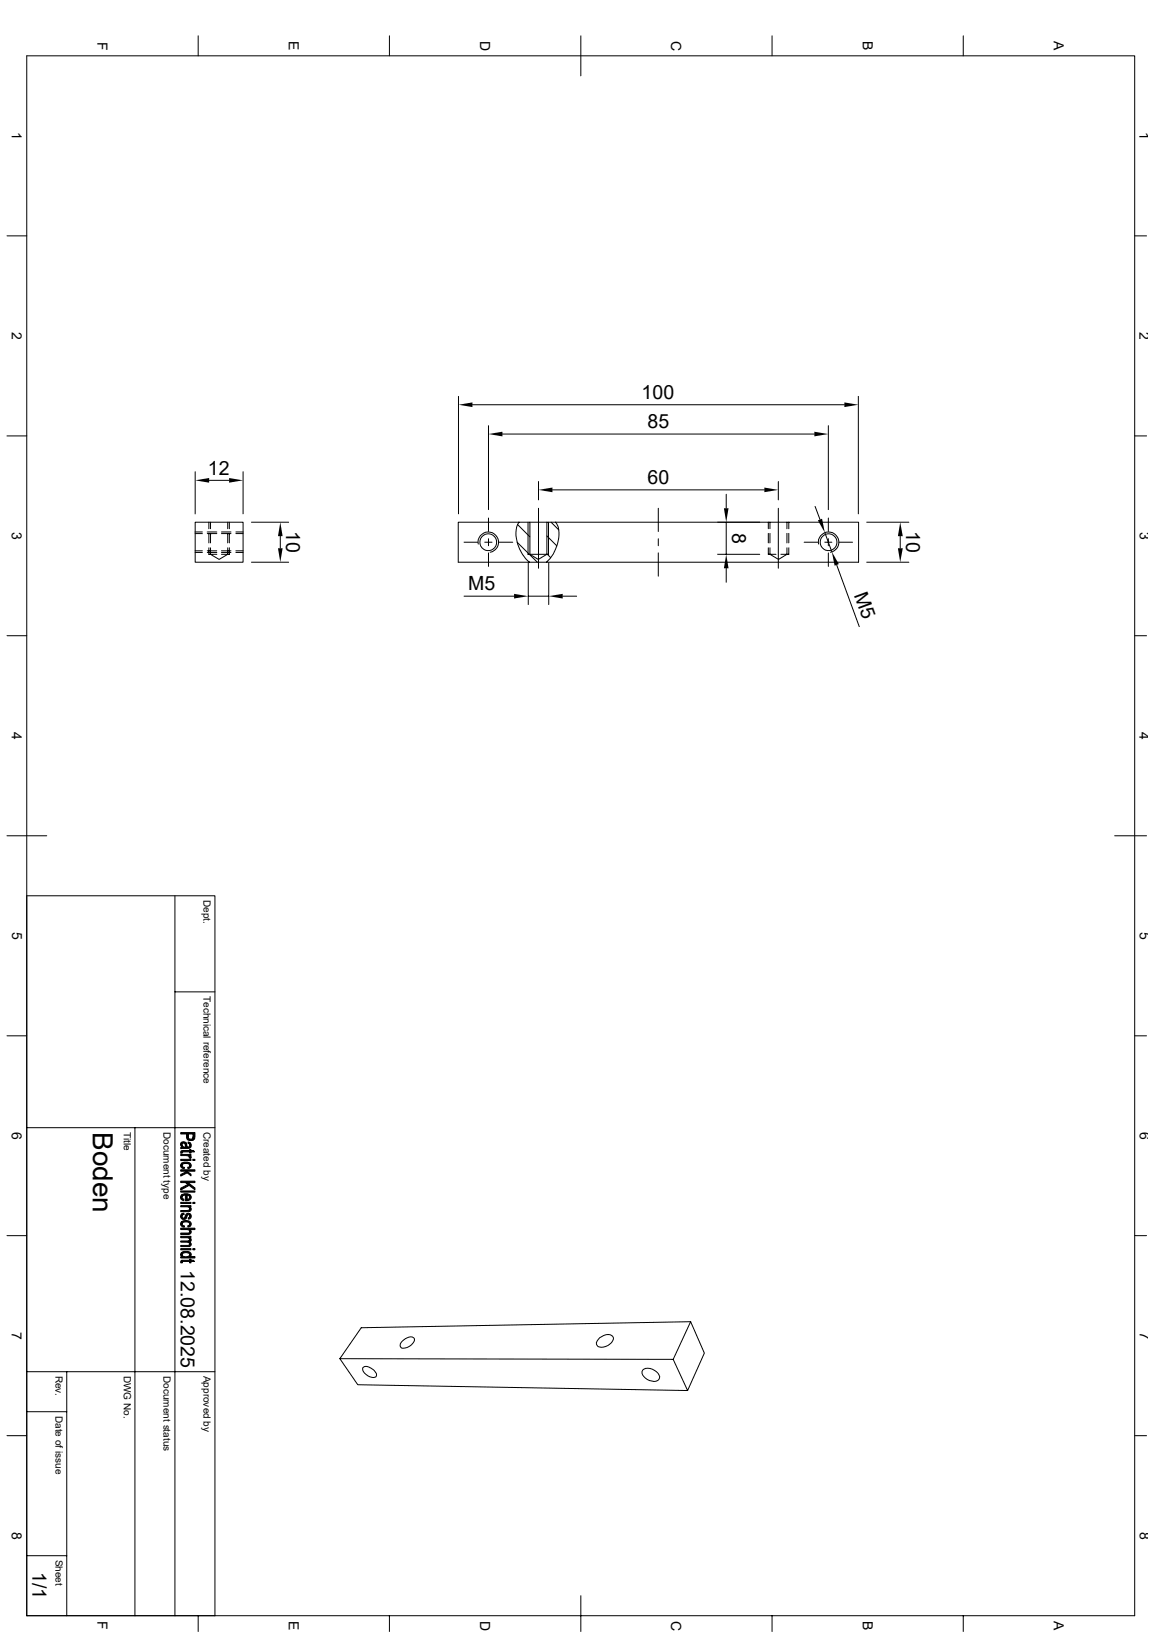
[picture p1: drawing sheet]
<svg xmlns="http://www.w3.org/2000/svg" width="210mm" height="297mm" viewBox="0 0 210 297" stroke-linecap="round" stroke-linejoin="round" font-family="sans-serif">
<g fill="none" stroke="#000" stroke-width=".18">
<path d="M4.9 10.2h201.6v283.8h-201.6zM36.1 6.5v3.7M70.9 6.5v3.7M105.7 6.5v7.3M140.5 6.5v3.7M175.3 6.5v3.7M1.3 42.9h3.6M206.5 42.9h2.2M1.3 79.3h3.6M83.4 72.1v21.4M86 73.7h67.7M88.9 77.5v15.3"/>
<path d="M91.4 79h56.8M150.7 77.5v15.3M156.2 72.1v21.4M206.5 79.3h2.2M35.5 95h8.7v7.3h-8.7zM35.5 85.9v7.6M35.5 97.1h1.3M35.5 96.8h1.3M37.7 97.1h1.8M37.7 96.8h1.8M38 99.7v1.2h1.5M38 95v1.2"/>
<path d="M38 97.1v1.7M38.1 87.4h3.6M38.3 99.7v1.2l1.6 .9 1.5-.9v-1.2M38.3 95v1.2M38.3 97.1v1.7M40.3 97.1h1.7M40.3 96.8h1.7M41.4 95v1.2M41.4 97.1v1.7M41.7 99.7v1.2h-1.4M41.7 95v1.2M41.7 97.1v1.7"/>
<path d="M42.9 97.1h1.3M42.9 96.8h1.3M44.2 85.9v7.6M45.8 95h6.7M51 97.6v2.2M84.5 98.7h2.5M87 99a1.85 1.85 0 0 1 1.5-2.1 1.85 1.85 0 0 1 2.2 1.4 1.85 1.85 0 0 1-1.5 2.2M88.2 98.7h1.3M88.9 94.3v2.4M88.9 98v1.3M90.8 98.7h2.5M94.1 98.7l3.7 3.6"/>
<path d="M94.2 95.5l2.2 2.2M94.4 95a5.1 5.1 0 0 0 .2 4.9 5.9 5.9 0 0 0 1.8 2.4M94.4 95h2v5.9l1.6 .9 1.5-.9v-5.9h1.6M94.4 95h-11v7.3h13M96.1 95v5.9h3.7v-5.9M96.4 95h3.1M98 87.6v3.4M98 92.5v10.9M99.5 97.5l1.8 1.9M100.3 95l1.4 1.4M100.5 89.2h38.6M101.1 95h55.2v7.3h-56.9"/>
<path d="M101.1 95a5 5 0 0 1 0 4.9 5.7 5.7 0 0 1-1.7 2.4h-3M119.8 92.5v4.2M119.8 98v1.3M130.6 95h7.7M132.2 90v2.5M132.2 95v5.9M139.8 99.7v1.2h1.4M139.8 95v1.2M139.8 97.1v1.7M140.1 99.7v1.2l1.6 .9 1.5-.9v-1.2M140.1 95v1.2M140.1 97.1v1.7"/>
<path d="M141.6 87.6v3.4M141.6 92.5v10.9M143.2 95v1.2M143.2 97.1v1.7M143.6 99.7v1.2h-1.5M143.6 95v1.2M143.6 97.1v1.7M146.3 98.7h2.5M148.3 92.2l.9 2.3M149 99a1.85 1.85 0 0 1 1.5-2.1 1.85 1.85 0 0 1 2.1 1.4 1.85 1.85 0 0 1-1.5 2.2M150.1 96.9l1.3 3.5M150.1 98.7h1.3"/>
<path d="M150.7 94.3v2.4M150.7 98v1.3M152.7 98.7h2.5M157.7 95h7.7M163.8 97.6v2.2M1.3 115.7h3.6M35.5 100.2h1.3M35.5 100.5h1.3M37.7 100.2h1.8M37.7 100.5h1.8M40.3 100.2h1.7M40.3 100.5h1.7"/>
<path d="M42.9 100.2h1.3M42.9 100.5h1.3M45.8 102.3h6.7M84.5 108.5h9.1M88.9 100.6v2.5M96.1 102.4v7.6M96.1 108.5h3.8M99.5 100.8l.7 .7M99.9 102.4v7.6M102.4 108.5h2.5M119.8 100.6v4.3M130.6 100.9h7.7"/>
<path d="M132.2 103.4v2.6M150.7 100.6v2.5M152.3 102.8l4.1 11.2M157.7 102.3h7.7M206.5 115.7h2.2M1.3 152.1h7.2M202.9 152.1h5.8M4.9 163h34.2v131M31.8 163v131M1.3 188.5h3.6M31.8 180.5h7.3M206.5 188.5h2.2"/>
<path d="M4.9 205.2h34.2M24.6 205.2v88.8M1.3 224.9h3.6M206.5 224.9h2.2M4.9 256.9h7.2M4.9 249.6h34.2M12.1 249.6v44.4M61.8 247.3l3.3 4.7 60 1.1 3.1-6.8-2.5-5.8-60 1.1-3.9 5.7 60.7 .1 2.6 5.7M66.1 248.8a1.89 1.89 0 0 1 2.2 .9 .58 .58 0 0 1 .1 .8 .58 .58 0 0 1-.8 .2 1.88 1.88 0 0 1-1.6-1.7zM73.2 244.1l.9-.6a.73 .73 0 0 1 .9-.2 .73 .73 0 0 1 .4 .8 2.38 2.38 0 0 1-2.2 1.3 .73 .73 0 0 1 0-1.3zM109.1 243.5l.4-.3a1.39 1.39 0 0 1 2.1 .3 2.15 2.15 0 0 1-2.8 1.6 .79 .79 0 0 1 .1-1.3zM117 249.3a2.14 2.14 0 0 1 3.1 1.2 .98 .98 0 0 1-1.5 .8 1.99 1.99 0 0 1-1.8-1.7z"/>
<path d="M125.7 240.5l-3.2 6.9M1.3 261.3h3.6M206.5 261.3h2.2M4.9 283.1h7.2M36.1 294v2.9M70.9 294v2.9M105.7 290.4v6.5M140.5 294v2.9M175.3 294v2.9"/>
<circle cx="88.9" cy="98.7" r="1.53"/>
<circle cx="150.8" cy="98.7" r="1.53"/>
</g>
<g fill="#000" stroke="#000" stroke-width=".18">
<path d="M32.9 216.7h2.6v.3h-2.6z" fill-rule="evenodd"/>
<path d="M33.1 208.3v.5z" fill-rule="evenodd"/>
<path d="M33 209.5l.2-.1v.4l-.3 .1z" fill-rule="evenodd"/>
<path d="M33 217.5l.1-.1v.7l.4 .2-.1 .2a.6 .6 0 0 1-.5-.3 .6 .6 0 0 1 .1-.7z" fill-rule="evenodd"/>
<path d="M33.1 211.7v.4l.2 .3 .3 .1-.1 .2a.55 .55 0 0 1-.6-.3 .55 .55 0 0 1 .2-.7z" fill-rule="evenodd"/>
<path d="M32.9 208a.71 .71 0 0 1 1 0l-.1 .7a.45 .45 0 0 0-.1-.5 .45 .45 0 0 0-.5-.1l-.1 .6-.2-.2z" fill-rule="evenodd"/>
<path d="M32.9 216.2l1.3-.6 .2 .1-1.5 .9z" fill-rule="evenodd"/>
<path d="M34.5 219.6v.4z" fill-rule="evenodd"/>
<path d="M34.2 207.8l.3 .1v.5v-.2l-.3-.1z" fill-rule="evenodd"/>
<path d="M34.2 212.4l.3-.1v-.2v.5l-.3 .1z" fill-rule="evenodd"/>
<path d="M33.1 217.4l.4-.1 1 .1v.5l-.1-.3-.4-.1v1h-.3v-1l-.4 .1-.2 .3z" fill-rule="evenodd"/>
<path d="M32.9 211h1.9v.2h-1.9z" fill-rule="evenodd"/>
<path d="M32.9 213.7l1.1-.6 .8 .6v.3l-.7-.6-1.2 .6z" fill-rule="evenodd"/>
<path d="M32.9 218.8h1.9v.2h-1.9z" fill-rule="evenodd"/>
<path d="M32.9 210.1h1.9v.2h-.3v.3l-.1-.2-.4-.1h-1.1z" fill-rule="evenodd"/>
<path d="M32.9 219.4h1.9v.2h-.3v.2l-.4-.2h-1.2z" fill-rule="evenodd"/>
<path d="M33.1 208.5l.3 .2h.4l.1-.7 .1 .2a.37 .37 0 0 0 0 .4 .37 .37 0 0 0 .5 .1v-.8a.58 .58 0 0 1 .3 .8 .58 .58 0 0 1-.7 .3h-1.2v-.2h.2z" fill-rule="evenodd"/>
<path d="M34.5 210.3l.3 .2-.1 .3-.3-.1z" fill-rule="evenodd"/>
<path d="M33.1 211.7l.6-.2a.8 .8 0 0 1 1.1 .7l-.3 .4v-.5a.96 .96 0 0 0-1.3-.2l-.1 .2z" fill-rule="evenodd"/>
<path d="M34 217.5v.8h.2l.3-.3v-.6a.63 .63 0 0 1 .2 .8 .63 .63 0 0 1-.7 .3z" fill-rule="evenodd"/>
<path d="M34.2 206.4v.5a.45 .45 0 0 0 .5 .4 .45 .45 0 0 0 .4-.4l.1 .6h-1z" fill-rule="evenodd"/>
<path d="M33.2 209.4h1.3v-.2h.3v.2h.4l.2 .2h-.6v.2h-.3v-.2h-1.2l-.1 .2z" fill-rule="evenodd"/>
<path d="M32.9 206.1h2.6l-.1 1.2-.2 .2-.1-1.1h-.9v1l-.2-.3v-.7h-1.1z" fill-rule="evenodd"/>
<path d="M35.1 211h.4v.2h-.4z" fill-rule="evenodd"/>
<path d="M32.9 212.9h2.6v.2h-1.5l-.1 .2-.2-.2h-.8z" fill-rule="evenodd"/>
<path d="M33.8 215.2h.4l1.3 1v.3z" fill-rule="evenodd"/>
<path d="M32.9 215h2.6v.2h-2.6z" fill-rule="evenodd"/>
<path d="M35.1 218.8h.4v.2h-.4z" fill-rule="evenodd"/>
<path d="M33 228l.1-.1v.8a.43 .43 0 0 1-.1-.7z" fill-rule="evenodd"/>
<path d="M33 229.4h.2v.4h-.3z" fill-rule="evenodd"/>
<path d="M33.1 220.9l.3-.1 .1 .2-.3 .1-.1 .3z" fill-rule="evenodd"/>
<path d="M33.1 222.3v.6l.5 .2-.1 .3a.58 .58 0 0 1-.6-.4 .58 .58 0 0 1 .2-.7z" fill-rule="evenodd"/>
<path d="M34.5 225.2v.4z" fill-rule="evenodd"/>
<path d="M33 221l.1-.1v.5a.3 .3 0 0 0 .3 .3 .3 .3 0 0 0 .3-.4 .55 .55 0 0 1 .8-.4v.5a.28 .28 0 0 0-.3-.3 .28 .28 0 0 0-.2 .3 .57 .57 0 0 1-.8 .5 .57 .57 0 0 1-.2-.9z" fill-rule="evenodd"/>
<path d="M34.2 223.1l.2-.1 .1-.2v.5h-.3z" fill-rule="evenodd"/>
<path d="M32.9 225.8h1.6v.6l-.1-.3h-.3h-1.2z" fill-rule="evenodd"/>
<path d="M32.9 227.2h1.9v.3h-1.9z" fill-rule="evenodd"/>
<path d="M32.9 225h1.9v.2h-.3v.2l-.3-.1h-1.3z" fill-rule="evenodd"/>
<path d="M32.9 220.3h1.4l.2-.3v-.4a.51 .51 0 0 1 .2 .7 .51 .51 0 0 1-.7 .2h-1.1z" fill-rule="evenodd"/>
<path d="M34.5 220.9a.52 .52 0 0 1 .3 .6 .52 .52 0 0 1-.5 .4l-.1-.2 .3-.3z" fill-rule="evenodd"/>
<path d="M33.1 222.3l.5-.1a.85 .85 0 0 1 1.2 .7l-.3 .3v-.4a.87 .87 0 0 0-1.4 0z" fill-rule="evenodd"/>
<path d="M32.9 224.4h1.5l.1-.6a.5 .5 0 0 1 .2 .6 .5 .5 0 0 1-.6 .3h-1.2z" fill-rule="evenodd"/>
<path d="M32.9 226.7l1.5-.1 .1-.5a.45 .45 0 0 1 .2 .5 .45 .45 0 0 1-.5 .3h-1.3z" fill-rule="evenodd"/>
<path d="M34.5 225.3a.39 .39 0 0 1 .3 .4 .39 .39 0 0 1-.3 .3z" fill-rule="evenodd"/>
<path d="M33.1 227.9l.5-.1a.86 .86 0 0 1 1.2 .6l-.3 .3v-.4a.87 .87 0 0 0-1.4 0z" fill-rule="evenodd"/>
<path d="M33.2 229.4h1.3v-.2h.3v.2h.4l.2 .2h-.6v.2h-.3v-.2h-1.2l-.1 .1z" fill-rule="evenodd"/>
<path d="M32.9 223.5h2.6v.3h-1v.4l-.3-.4h-1.3z" fill-rule="evenodd"/>
<path d="M33.1 228.4a.89 .89 0 0 0 1.4-.1v.4h1v.2h-2.6v-.2h.2z" fill-rule="evenodd"/>
<path d="M35.1 227.2h.4v.3h-.4z" fill-rule="evenodd"/>
</g>
<g fill="#000">
<path d="M83.4 73.7l2.6-.5v.9zM88.9 79l2.5-.4v.8zM148.2 78.6l2.5 .4-2.5 .4zM153.7 73.2l2.5 .5-2.5 .4zM35.5 87.4l2.6-.4v.8zM41.7 87l2.5 .4-2.5 .4zM50.6 99.8h.8l-.4 2.5zM51 95l.4 2.6h-.8zM98 89.2l2.5-.5v.9zM131.7 92.5h.9l-.4 2.5zM139.1 88.7l2.5 .5-2.5 .4zM148.8 94.7l.8-.3 .5 2.5z"/>
<path d="M163.8 95l.5 2.6h-.9zM163.4 99.8h.9l-.5 2.5zM93.6 108.1l2.5 .4-2.5 .4zM99.9 108.5l2.5-.4v.8zM132.2 100.9l.4 2.5h-.9zM151.4 100.4l1.3 2.3-.8 .3z"/>
</g>
<text font-size="5.1" x="16.9" y="206" transform="rotate(90 16.9 206)">Boden</text>
<g font-size="3.6">
<text x="116.8" y="72.6">100</text>
<text x="117.9" y="77.9">85</text>
<text x="37.8" y="86.4">12</text>
<text x="117.9" y="88.1">60</text>
<text x="52.1" y="96.6" transform="rotate(90 52.1 96.6)">10</text>
<text x="133.2" y="97" transform="rotate(90 133.2 97)">8</text>
<text x="164.9" y="96.6" transform="rotate(90 164.9 96.6)">10</text>
<text x="85.2" y="107.4">M5</text>
<text x="155.4" y="108.2" transform="rotate(70 155.4 108.2)">M5</text>
<text x="32.9" y="231.1" transform="rotate(90 32.9 231.1)">12.08.2025</text>
<text x="5.9" y="286.1" transform="rotate(90 5.9 286.1)">1/1</text>
</g>
<g font-size="2.5">
<text x="17.7" y="7.6" transform="rotate(90 17.7 7.6)">F</text>
<text x="52.6" y="7.5" transform="rotate(90 52.6 7.5)">E</text>
<text x="87.4" y="7.5" transform="rotate(90 87.4 7.5)">D</text>
<text x="122.2" y="7.5" transform="rotate(90 122.2 7.5)">C</text>
<text x="157" y="7.5" transform="rotate(90 157 7.5)">B</text>
<text x="191.8" y="7.5" transform="rotate(90 191.8 7.5)">A</text>
<text x="2.2" y="24" transform="rotate(90 2.2 24)">1</text>
<text x="207.4" y="24" transform="rotate(90 207.4 24)">1</text>
<text x="2.2" y="60.4" transform="rotate(90 2.2 60.4)">2</text>
<text x="207.4" y="60.4" transform="rotate(90 207.4 60.4)">2</text>
<text x="2.2" y="96.8" transform="rotate(90 2.2 96.8)">3</text>
<text x="207.4" y="96.8" transform="rotate(90 207.4 96.8)">3</text>
<text x="2.2" y="133.2" transform="rotate(90 2.2 133.2)">4</text>
<text x="207.4" y="133.2" transform="rotate(90 207.4 133.2)">4</text>
<text x="2.2" y="169.6" transform="rotate(90 2.2 169.6)">5</text>
<text x="207.4" y="169.6" transform="rotate(90 207.4 169.6)">5</text>
<text x="2.2" y="206" transform="rotate(90 2.2 206)">6</text>
<text x="207.4" y="206" transform="rotate(90 207.4 206)">6</text>
<text x="2.2" y="242.4" transform="rotate(90 2.2 242.4)">7</text>
<text x="207.4" y="242.4" transform="rotate(90 207.4 242.4)">7</text>
<text x="2.2" y="278.8" transform="rotate(90 2.2 278.8)">8</text>
<text x="207.4" y="278.8" transform="rotate(90 207.4 278.8)">8</text>
<text x="17.7" y="295.1" transform="rotate(90 17.7 295.1)">F</text>
<text x="52.6" y="295" transform="rotate(90 52.6 295)">E</text>
<text x="87.4" y="294.9" transform="rotate(90 87.4 294.9)">D</text>
<text x="122.2" y="294.9" transform="rotate(90 122.2 294.9)">C</text>
<text x="157" y="295" transform="rotate(90 157 295)">B</text>
<text x="191.8" y="295" transform="rotate(90 191.8 295)">A</text>
</g>
<g font-size="1.8">
<text x="37" y="163.7" transform="rotate(90 37 163.7)">Dept.</text>
<text x="37" y="181.2" transform="rotate(90 37 181.2)">Technical reference</text>
<text x="22.5" y="206" transform="rotate(90 22.5 206)">Title</text>
<text x="29.8" y="206" transform="rotate(90 29.8 206)">Document type</text>
<text x="37" y="206" transform="rotate(90 37 206)">Created by</text>
<text x="10.1" y="250.4" transform="rotate(90 10.1 250.4)">Rev.</text>
<text x="22.5" y="250.4" transform="rotate(90 22.5 250.4)">DWG No.</text>
<text x="29.8" y="250.4" transform="rotate(90 29.8 250.4)">Document status</text>
<text x="37" y="250.4" transform="rotate(90 37 250.4)">Approved by</text>
<text x="10.1" y="257.6" transform="rotate(90 10.1 257.6)">Date of issue</text>
<text x="10.1" y="283.9" transform="rotate(90 10.1 283.9)">Sheet</text>
</g>
</svg>
